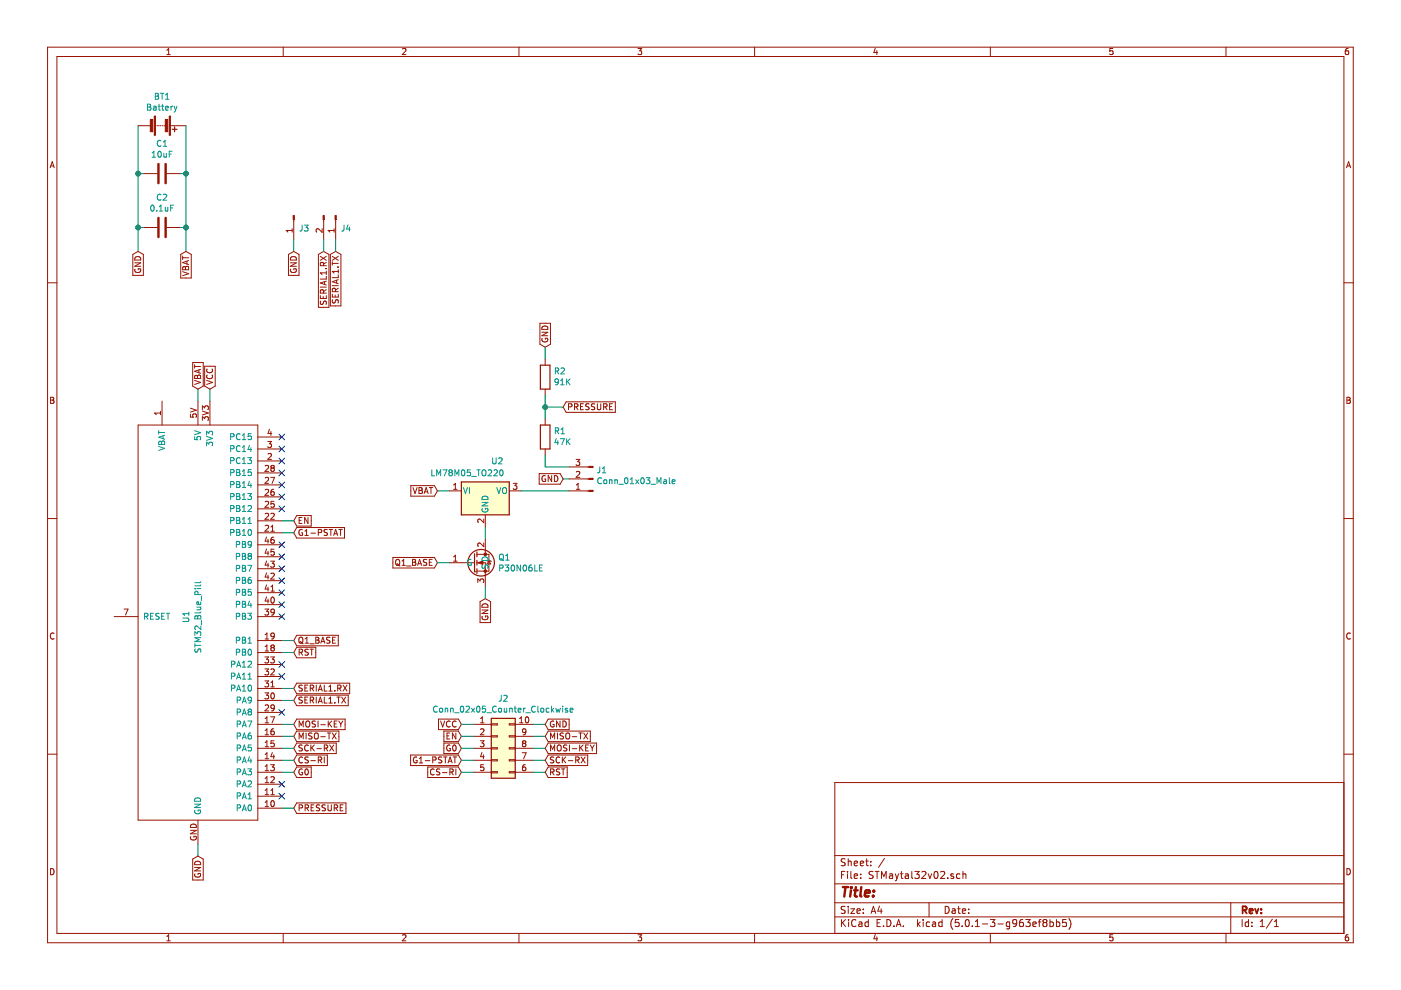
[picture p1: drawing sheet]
EESchema Schematic File Version 4
LIBS:STMaytal32v04-cache
EELAYER 26 0
EELAYER END
$Descr A4 11693 8268
encoding utf-8
Sheet 1 1
Title ""
Date ""
Rev ""
Comp ""
Comment1 ""
Comment2 ""
Comment3 ""
Comment4 ""
$EndDescr
$Comp
L Makerlab_microcontrollers:STM32_Blue_Pill U1
U 1 1
P 1650 5150
F 0 "U1" V 1550 5200 50  0000 R CNN
F 1 "STM32_Blue_Pill" V 1650 5450 50  0000 R CNN
F 2 "DAI_Maker_Lab_footprints:STM32_Blue_Pill" H 1400 5150 50  0001 C CNN
F 3 "" H 1400 5150 50  0001 C CNN
	1    1650 5150
	1    0    0    -1  
$EndComp
$Comp
L Device:Battery BT1
U 1 1
P 1350 1050
F 0 "BT1" V 1105 1050 50  0000 C CNN
F 1 "Battery" V 1196 1050 50  0000 C CNN
F 2 "DAI_Maker_Lab_footprints:Keystone_3POS_2mm" V 1350 1110 50  0001 C CNN
F 3 "~" V 1350 1110 50  0001 C CNN
	1    1350 1050
	0    1    1    0   
$EndComp
Text GLabel 1150 2100 3    50   Input ~ 0
GND
Text GLabel 1650 7150 3    50   Input ~ 0
GND
Wire Wire Line
	1650 7150 1650 7050
Text GLabel 2450 5450 2    50   Input ~ 0
RST
Wire Wire Line
	2450 5450 2350 5450
Text GLabel 2450 6350 2    50   Input ~ 0
CS-RI
Wire Wire Line
	2450 6350 2350 6350
Text GLabel 2450 6250 2    50   Input ~ 0
SCK-RX
Text GLabel 2450 6150 2    50   Input ~ 0
MISO-TX
Text GLabel 2450 6050 2    50   Input ~ 0
MOSI-KEY
Wire Wire Line
	2350 6050 2450 6050
Wire Wire Line
	2350 6150 2450 6150
Wire Wire Line
	2350 6250 2450 6250
Text GLabel 2450 6450 2    50   Input ~ 0
G0
Text GLabel 2450 4450 2    50   Input ~ 0
G1-PSTAT
Text GLabel 1550 2100 3    50   Input ~ 0
VBAT
Text GLabel 1650 3250 1    50   Input ~ 0
VBAT
$Comp
L Regulator_Linear:LM78M05_TO220 U2
U 1 1
P 4050 4100
F 0 "U2" H 4150 4350 50  0000 C CNN
F 1 "LM78M05_TO220" H 3900 4250 50  0000 C CNN
F 2 "TO_SOT_Packages_THT:TO-220-3_Vertical" H 4050 4325 50  0001 C CIN
F 3 "http://www.fairchildsemi.com/ds/LM/LM78M05.pdf" H 4050 4050 50  0001 C CNN
	1    4050 4100
	1    0    0    -1  
$EndComp
Text GLabel 4050 5000 3    50   Input ~ 0
GND
$Comp
L Connector:Conn_01x03_Male J1
U 1 1
P 4950 4000
F 0 "J1" H 4923 3930 50  0000 R CNN
F 1 "Conn_01x03_Male" H 4923 4021 50  0000 R CNN
F 2 "DAI_Maker_Lab_footprints:JST-PH-2.0-3_pin" H 4950 4000 50  0001 C CNN
F 3 "~" H 4950 4000 50  0001 C CNN
	1    4950 4000
	-1   0    0    1   
$EndComp
Text GLabel 4700 4000 0    50   Input ~ 0
GND
Wire Wire Line
	4700 4000 4750 4000
Wire Wire Line
	4350 4100 4750 4100
Text GLabel 4700 3400 2    50   Input ~ 0
PRESSURE
Text GLabel 2450 6750 2    50   Input ~ 0
PRESSURE
Wire Wire Line
	2450 6750 2350 6750
Text GLabel 3650 4100 0    50   Input ~ 0
VBAT
Text GLabel 3650 4700 0    50   Input ~ 0
Q1_BASE
$Comp
L Device:R R2
U 1 1
P 4550 3150
F 0 "R2" H 4480 3104 50  0000 R CNN
F 1 "91K" H 4480 3195 50  0000 R CNN
F 2 "Resistors_THT:R_Axial_DIN0207_L6.3mm_D2.5mm_P7.62mm_Horizontal" V 4480 3150 50  0001 C CNN
F 3 "~" H 4550 3150 50  0001 C CNN
	1    4550 3150
	-1   0    0    1   
$EndComp
$Comp
L Device:R R1
U 1 1
P 4550 3650
F 0 "R1" H 4480 3604 50  0000 R CNN
F 1 "47K" H 4480 3695 50  0000 R CNN
F 2 "Resistors_THT:R_Axial_DIN0207_L6.3mm_D2.5mm_P7.62mm_Horizontal" V 4480 3650 50  0001 C CNN
F 3 "~" H 4550 3650 50  0001 C CNN
	1    4550 3650
	-1   0    0    1   
$EndComp
Wire Wire Line
	4700 3400 4550 3400
Wire Wire Line
	4550 3400 4550 3500
Wire Wire Line
	4550 3300 4550 3400
Connection ~ 4550 3400
Text GLabel 4550 2900 1    50   Input ~ 0
GND
Wire Wire Line
	4550 2900 4550 3000
Wire Wire Line
	4550 3800 4550 3900
Wire Wire Line
	4550 3900 4750 3900
$Comp
L Device:C C1
U 1 1
P 1350 1450
F 0 "C1" V 1098 1450 50  0000 C CNN
F 1 "10uF" V 1189 1450 50  0000 C CNN
F 2 "Capacitors_THT:CP_Radial_D5.0mm_P2.50mm" H 1388 1300 50  0001 C CNN
F 3 "~" H 1350 1450 50  0001 C CNN
	1    1350 1450
	0    1    1    0   
$EndComp
$Comp
L Device:C C2
U 1 1
P 1350 1900
F 0 "C2" V 1098 1900 50  0000 C CNN
F 1 "0.1uF" V 1189 1900 50  0000 C CNN
F 2 "Capacitors_THT:C_Disc_D3.0mm_W2.0mm_P2.50mm" H 1388 1750 50  0001 C CNN
F 3 "~" H 1350 1900 50  0001 C CNN
	1    1350 1900
	0    1    1    0   
$EndComp
Wire Wire Line
	1150 1050 1150 1450
Wire Wire Line
	1550 1050 1550 1450
Wire Wire Line
	1500 1450 1550 1450
Connection ~ 1550 1450
Wire Wire Line
	1550 1450 1550 1900
Wire Wire Line
	1200 1450 1150 1450
Connection ~ 1150 1450
Wire Wire Line
	1150 1450 1150 1900
Wire Wire Line
	1200 1900 1150 1900
Connection ~ 1150 1900
Wire Wire Line
	1150 1900 1150 2100
Wire Wire Line
	1500 1900 1550 1900
Connection ~ 1550 1900
Wire Wire Line
	1550 1900 1550 2100
$Comp
L Makerlab_components:P30N06LE Q1
U 1 1
P 4000 4700
F 0 "Q1" H 4156 4746 50  0000 L CNN
F 1 "P30N06LE" H 4156 4655 50  0000 L CNN
F 2 "Power_Integrations:TO-220" H 3600 4300 50  0001 C CNN
F 3 "" H 3600 4300 50  0001 C CNN
	1    4000 4700
	1    0    0    -1  
$EndComp
Wire Wire Line
	3650 4100 3750 4100
Wire Wire Line
	4050 4400 4050 4500
Wire Wire Line
	3650 4700 3750 4700
Wire Wire Line
	4050 4900 4050 5000
Text GLabel 1750 3250 1    50   Input ~ 0
VCC
Wire Wire Line
	1750 3250 1750 3350
Text GLabel 3850 6050 0    50   Input ~ 0
VCC
Text GLabel 4550 6050 2    50   Input ~ 0
GND
Text GLabel 3850 6150 0    50   Input ~ 0
EN
Text GLabel 4550 6350 2    50   Input ~ 0
SCK-RX
Text GLabel 4550 6150 2    50   Input ~ 0
MISO-TX
Text GLabel 4550 6250 2    50   Input ~ 0
MOSI-KEY
Text GLabel 3850 6250 0    50   Input ~ 0
G0
Text GLabel 3850 6350 0    50   Input ~ 0
G1-PSTAT
$Comp
L Connector_Generic:Conn_02x05_Counter_Clockwise J2
U 1 1
P 4150 6250
F 0 "J2" H 4200 6667 50  0000 C CNN
F 1 "Conn_02x05_Counter_Clockwise" H 4200 6576 50  0000 C CNN
F 2 "DAI_Maker_Lab_footprints:2x05-JTAG-type-connector" H 4150 6250 50  0001 C CNN
F 3 "~" H 4150 6250 50  0001 C CNN
	1    4150 6250
	1    0    0    -1  
$EndComp
Text GLabel 4550 6450 2    50   Input ~ 0
RST
Text GLabel 3850 6450 0    50   Input ~ 0
CS-RI
Wire Wire Line
	3850 6050 3950 6050
Wire Wire Line
	3850 6150 3950 6150
Wire Wire Line
	3850 6250 3950 6250
Wire Wire Line
	3850 6350 3950 6350
Wire Wire Line
	3850 6450 3950 6450
Wire Wire Line
	4450 6050 4550 6050
Wire Wire Line
	4450 6150 4550 6150
Wire Wire Line
	4450 6250 4550 6250
Wire Wire Line
	4450 6350 4550 6350
Wire Wire Line
	4450 6450 4550 6450
Wire Wire Line
	2450 4450 2350 4450
Wire Wire Line
	2450 6450 2350 6450
Text GLabel 2450 4350 2    50   Input ~ 0
EN
Wire Wire Line
	2450 4350 2350 4350
Text GLabel 2450 5350 2    50   Input ~ 0
Q1_BASE
Wire Wire Line
	1650 3250 1650 3350
Text GLabel 2450 5850 2    50   Input ~ 0
SERIAL1.TX
Wire Wire Line
	2450 5850 2350 5850
$Comp
L Connector:Conn_01x02_Male J4
U 1 1
P 2800 1800
F 0 "J4" V 2906 1841 50  0000 L CNN
F 1 "Conn_01x02_Male" V 2951 1840 50  0001 L CNN
F 2 "Pin_Headers:Pin_Header_Straight_1x02_Pitch2.54mm" H 2800 1800 50  0001 C CNN
F 3 "~" H 2800 1800 50  0001 C CNN
	1    2800 1800
	0    1    1    0   
$EndComp
$Comp
L Connector:Conn_01x01_Male J3
U 1 1
P 2450 1800
F 0 "J3" V 2556 1841 50  0000 L CNN
F 1 "Conn_01x01_Male" V 2601 1840 50  0001 L CNN
F 2 "Pin_Headers:Pin_Header_Straight_1x01_Pitch2.54mm" H 2450 1800 50  0001 C CNN
F 3 "~" H 2450 1800 50  0001 C CNN
	1    2450 1800
	0    1    1    0   
$EndComp
Text GLabel 2450 2100 3    50   Input ~ 0
GND
Wire Wire Line
	2450 2100 2450 2000
Text GLabel 2700 2100 3    50   Input ~ 0
SERIAL1.RX
Text GLabel 2800 2100 3    50   Input ~ 0
SERIAL1.TX
Wire Wire Line
	2800 2100 2800 2000
Wire Wire Line
	2700 2100 2700 2000
Text GLabel 2450 5750 2    50   Input ~ 0
SERIAL1.RX
Wire Wire Line
	2450 5750 2350 5750
Wire Wire Line
	2450 5350 2350 5350
NoConn ~ 2350 3650
NoConn ~ 2350 3750
NoConn ~ 2350 3850
NoConn ~ 2350 3950
NoConn ~ 2350 4050
NoConn ~ 2350 4150
NoConn ~ 2350 4250
NoConn ~ 2350 4550
NoConn ~ 2350 4650
NoConn ~ 2350 4750
NoConn ~ 2350 4850
NoConn ~ 2350 4950
NoConn ~ 2350 5050
NoConn ~ 2350 5150
NoConn ~ 2350 5550
NoConn ~ 2350 5650
NoConn ~ 2350 5950
NoConn ~ 2350 6550
NoConn ~ 2350 6650
$EndSCHEMATC
